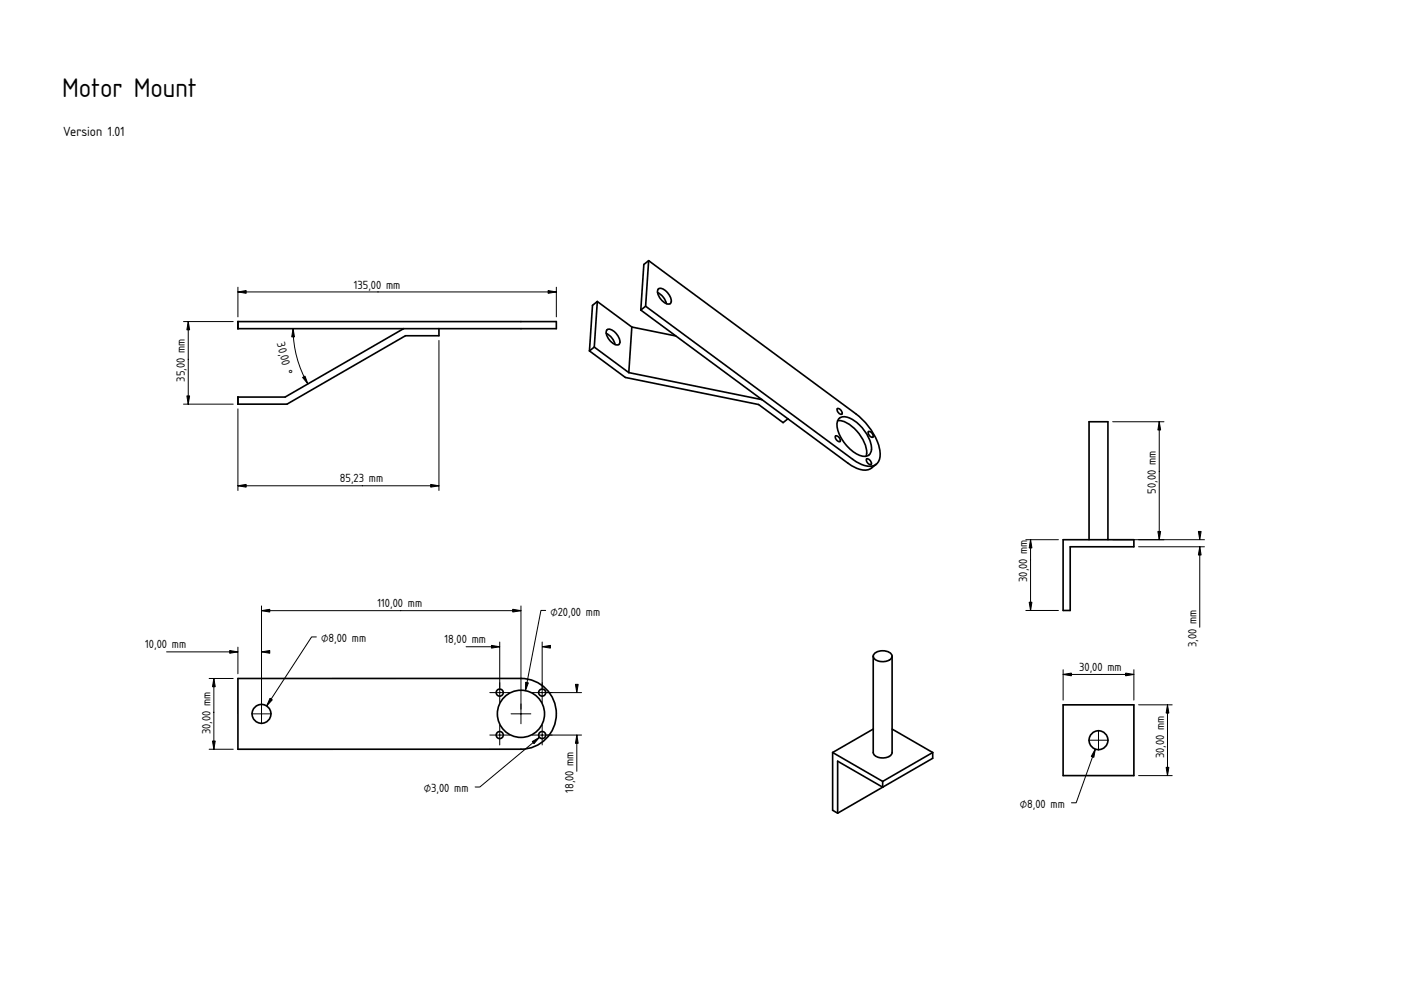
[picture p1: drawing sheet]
<svg xmlns="http://www.w3.org/2000/svg" width="594mm" height="420mm" viewBox="0 0 594 420" stroke-linecap="round" stroke-linejoin="round" font-family="sans-serif">
<path d="M165.2 303.9h.1" fill="none" stroke="#000" stroke-width=".42"/>
<g fill="#fff">
<circle cx="220.9" cy="302.6" r="10"/>
<circle cx="110.9" cy="302.7" r="4"/>
<circle cx="229.9" cy="293.6" r="1.5"/>
<circle cx="229.9" cy="311.6" r="1.5"/>
<circle cx="211.9" cy="293.6" r="1.5"/>
<circle cx="211.9" cy="311.6" r="1.5"/>
</g>
<g fill="none" stroke="#000" stroke-width=".7">
<path d="M100.9 287.7l120-.1a15 15 0 0 1 15 15 15 15 0 0 1-15 15l-120 .1z"/>
<circle cx="211.9" cy="293.6" r="1.5"/>
<circle cx="229.9" cy="293.6" r="1.5"/>
<circle cx="110.9" cy="302.7" r="4"/>
<circle cx="211.9" cy="311.6" r="1.5"/>
<circle cx="220.9" cy="302.6" r="10"/>
<circle cx="229.9" cy="311.6" r="1.5"/>
</g>
<g fill="#000" stroke="#000" stroke-width=".42">
<path d="M110.9 258.9l3.5-.6v1.2zM217.4 258.3l3.5 .6-3.5 .6zM97.4 275.8l3.5 .6-3.5 .6zM110.9 276.4l3.5-.6v1.2zM208.4 273.6l3.5 .6-3.5 .6zM229.9 274.2l3.5-.6v1.2zM90.7 287.7l.6 3.5h-1.2zM114.5 296.1l1 .6-2.4 2.6zM222.9 289.3l1.1 .2-1.2 3.3zM244 290.1h1.2l-.6 3.5zM90.1 314.2h1.2l-.6 3.5zM225.7 314.4l3.1-1.8-2.4 2.7z"/>
<path d="M244.6 311.6l.6 3.5h-1.2z"/>
<path d="M211.9 289.4v8.4zM207.7 293.6h8.4z" fill-rule="evenodd"/>
<path d="M229.9 289.4v8.4zM225.7 293.6h8.4z" fill-rule="evenodd"/>
<path d="M110.9 298.5v8.4zM106.7 302.7h8.4z" fill-rule="evenodd"/>
<path d="M211.9 307.4v8.4zM207.7 311.6h8.4z" fill-rule="evenodd"/>
<path d="M220.9 298.4v8.4zM216.7 302.6h8.4z" fill-rule="evenodd"/>
<path d="M229.9 307.4v8.4zM225.7 311.6h8.4z" fill-rule="evenodd"/>
</g>
<g fill="none" stroke="#000" stroke-width=".42">
<path d="M110.9 256.9v43.8M110.9 258.9h110M220.9 256.9v43.7M231.4 258.8h-2l-6.6 34M70.6 276.4h30.3M100.9 274.4v11.3M134.1 270h-2l-19 29.3M197.6 274.2h14.3M211.9 272.2v19.4M229.9 272.2v19.4M88.7 287.7h10.2M90.7 287.7v30"/>
<path d="M231.9 293.6h14.7M88.7 317.7h10.2M165.2 303.9h.1M228.8 312.6l-25.3 21.1h-2M231.9 311.6h14.7M244.6 311.6v15.4"/>
</g>
<path d="M100.9 136.3h135v3h-49.8v3h-14.2l-50.2 29h-20.8v-3h20l50.2-29h-70.2z" fill-rule="evenodd" fill="#fff"/>
<path d="M165.2 153.8h.1" fill="none" stroke="#000" stroke-width=".42"/>
<g fill="#fff">
<path d="M100.9 136.3h135v3h-135z" fill-rule="evenodd"/>
<path d="M100.9 168.3h20l50.2-29h15v3h-14.2l-50.2 29h-20.8z" fill-rule="evenodd"/>
</g>
<path d="M165.2 153.8h.1" fill="none" stroke="#000" stroke-width=".42"/>
<g fill="#fff">
<path d="M100.9 168.3v3z"/>
<path d="M100.9 136.3v3z"/>
</g>
<path d="M100.9 136.3h135v3h-135zM171.1 139.3l-50.2 29h-20v3h20.8l50.2-29h14.2v-3" fill="none" stroke="#000" stroke-width=".7"/>
<path d="M77.8 136.3h21.1M79.8 136.3v35M100.9 121.8v12.5M100.9 123.8h135M124.3 139.3a46.6 46.6 0 0 0 6.3 23.5M235.9 121.8v12.5M165.2 153.8h.1M186.1 144.3v63.7M77.8 171.3h21.1M100.9 173.4v34.6M100.9 206h85.2" fill="none" stroke="#000" stroke-width=".42"/>
<path d="M79.8 136.3l.6 3.5h-1.2zM100.9 123.8l3.5-.6v1.2zM124.3 139.3l.6 3.5h-1.2zM232.4 123.2l3.5 .6-3.5 .6zM79.2 167.8h1.2l-.6 3.5zM128.3 160l1-.6 1.3 3.4zM100.9 206l3.5-.6v1.1zM182.6 205.4l3.5 .6-3.5 .5z" fill="#000" stroke="#000" stroke-width=".42"/>
<path d="M251.2 129.5l2.1-1.7 14.6 10.9 18.7 3.7-14.9-10.9 1.3-19.4 2.1-1.6 87.8 64.9a26 26 0 0 1 10.3 16.6 4.7 4.7 0 0 1-1.5 4.7 4.7 4.7 0 0 1-4.9 .7l-3-1.2-2.2-1.5-87.8-64.9 87.8 64.9a9.7 9.7 0 0 0 9.4 2.5l.6-.4a7.1 7.1 0 0 1-9.9 1l-90-66.3 2.1-1.7 1.3-19.3 87.8 64.9a26 26 0 0 1 10.3 16.6 6.5 6.5 0 0 1-4.3 6.9 9.7 9.7 0 0 1-9.4-2.5l-25.4-18.8-2 1.6-10.4-7.7-56.5-11.5-15.2-11.2z" fill-rule="evenodd" fill="#fff"/>
<path d="M315.2 153.8h.1" fill="none" stroke="#000" stroke-width=".42"/>
<path d="M267.9 138.7l18.7 3.7 36.5 27-56.5-11.4z" fill-rule="evenodd" fill="#fff"/>
<path d="M315.2 153.8h.1" fill="none" stroke="#000" stroke-width=".42"/>
<g fill="#fff">
<path d="M253.3 127.8l14.6 10.9-1.3 19.3-14.6-10.8z" fill-rule="evenodd"/>
<path d="M250 148.8l2-1.6 14.6 10.8 56.5 11.4 11 8.2-2 1.6-10.4-7.7-56.5-11.5z" fill-rule="evenodd"/>
</g>
<path d="M315.2 153.8h.1" fill="none" stroke="#000" stroke-width=".42"/>
<g fill="#fff">
<path d="M355.8 177.5a4.6 4.6 0 0 1 5.8 .4 16.6 16.6 0 0 1 8 12.6 3 3 0 0 1-4.6 2.7 16.7 16.7 0 0 1-10.1-13.5l.3-1.4z" fill-rule="evenodd"/>
<path d="M355.2 178.3a12.3 12.3 0 0 1 9.6 6.3 9.9 9.9 0 0 1 2.4 8.8 12.3 12.3 0 0 1-9.6-6.2 10.6 10.6 0 0 1-2.4-8.9z" fill-rule="evenodd"/>
<path d="M355.8 177.5a4.6 4.6 0 0 1 5.8 .4 16.6 16.6 0 0 1 8 12.6 2.83 2.83 0 0 1-2.4 2.9 9.9 9.9 0 0 0-2.4-8.8 12.3 12.3 0 0 0-9.6-6.3z" fill-rule="evenodd"/>
<path d="M251.2 129.5l2.1-1.7-1.3 19.4-2 1.6z" fill-rule="evenodd"/>
<path d="M273 112.1l2.1-1.6-1.3 19.3-2.1 1.7z" fill-rule="evenodd"/>
<path d="M279.2 122.5a4.4 4.4 0 0 1 4.8 2.9 2.34 2.34 0 0 1 0 3.5 5.5 5.5 0 0 1-5-6.2z" fill-rule="evenodd"/>
<path d="M257.5 139.8a4.4 4.4 0 0 1 4.7 2.9 2.34 2.34 0 0 1 0 3.5 5.5 5.5 0 0 1-4.9-6.2z" fill-rule="evenodd"/>
<path d="M279.2 122.5a4.4 4.4 0 0 1 4.8 2.9 2.34 2.34 0 0 1 0 3.5h-.7a.86 .86 0 0 1-1-1.1l-.4-.9a6.9 6.9 0 0 0-3.1-2.9z" fill-rule="evenodd"/>
<path d="M257.5 139.8a4.4 4.4 0 0 1 4.7 2.9 2.34 2.34 0 0 1 0 3.5l-.6 .1a.86 .86 0 0 1-1-1.1l-.5-1a6.9 6.9 0 0 0-3-2.8z" fill-rule="evenodd"/>
<path d="M278.8 124a7.1 7.1 0 0 1 3.8 4.7 7.1 7.1 0 0 1-3.8-4.7z" fill-rule="evenodd"/>
<path d="M257.1 141.4a7.1 7.1 0 0 1 3.7 4.7 7.1 7.1 0 0 1-3.7-4.7z" fill-rule="evenodd"/>
<path d="M367.5 194.6a1.89 1.89 0 0 1 1.9 2.3 1.89 1.89 0 0 1-1.9-2.3z" fill-rule="evenodd"/>
<path d="M354.3 184.8a1.89 1.89 0 0 1 1.9 2.4 1.89 1.89 0 0 1-1.9-2.4z" fill-rule="evenodd"/>
<path d="M355.1 173.2a1.89 1.89 0 0 1 1.9 2.4 1.89 1.89 0 0 1-1.9-2.4z" fill-rule="evenodd"/>
<path d="M368.3 183a1.89 1.89 0 0 1 1.8 2.3 1.89 1.89 0 0 1-1.8-2.3z" fill-rule="evenodd"/>
</g>
<g fill="none" stroke="#000" stroke-width=".7">
<path d="M275.1 110.5l87.8 64.9a26 26 0 0 1 10.3 16.6l-.3 2.8-1.3 2M275.1 110.5l-2.1 1.6-1.3 19.4M275.1 110.5l-1.3 19.3M253.3 127.8l-2.1 1.7-1.2 19.3M253.3 127.8l14.6 10.9M253.3 127.8l-1.3 19.4M257.5 139.8a4.4 4.4 0 0 1 4.7 2.9 2.22 2.22 0 0 1-.2 3.5 5.7 5.7 0 0 1-4.8-6.1zM267.9 138.7l-1.3 19.3M267.9 138.7l18.7 3.7M271.7 131.5l62.4 46.1M273.8 129.8l87.8 64.9a9.7 9.7 0 0 0 9.4 2.5l.6-.4M273.8 129.8l-2.1 1.7"/>
<path d="M278.8 124a7.1 7.1 0 0 1 3.8 4.7M279.2 122.5a4.4 4.4 0 0 1 4.8 2.9 2.22 2.22 0 0 1-.2 3.5 5.7 5.7 0 0 1-4.9-6.1zM250 148.8l15.2 11.2 56.5 11.5 10.4 7.7 2-1.6M252 147.2l-2 1.6M252 147.2l14.6 10.8M257.1 141.4a7.1 7.1 0 0 1 3.7 4.7M266.6 158l56.5 11.4M334.1 177.6l25.4 18.8a9.7 9.7 0 0 0 9.4 2.5l2.7-2.1M355.1 173.2a1.89 1.89 0 0 1 1.9 2.4 1.89 1.89 0 0 1-1.9-2.4zM355.2 178.3a12.3 12.3 0 0 1 9.6 6.3 9.9 9.9 0 0 1 2.4 8.8M356 177.3a5.8 5.8 0 0 1 6.5 1.2 15.6 15.6 0 0 1 7 12.5 2.93 2.93 0 0 1-4.1 2.3 16.2 16.2 0 0 1-10.4-14zM354.3 184.8a1.89 1.89 0 0 1 1.9 2.4 1.89 1.89 0 0 1-1.9-2.4z"/>
<path d="M367.5 194.6a1.89 1.89 0 0 1 1.9 2.3 1.89 1.89 0 0 1-1.9-2.3zM368.3 183a1.89 1.89 0 0 1 1.8 2.3 1.89 1.89 0 0 1-1.8-2.3z"/>
</g>
<path d="M465.8 218.8h.1" fill="none" stroke="#000" stroke-width=".42"/>
<path d="M461.8 178.8h8v50h11v3h-27v27h-3v-30h11z" fill-rule="evenodd" fill="#fff"/>
<path d="M465.8 218.8h.1" fill="none" stroke="#000" stroke-width=".42"/>
<path d="M461.8 178.8h8v50h-8z" fill-rule="evenodd" fill="#fff"/>
<path d="M465.8 218.8h.1" fill="none" stroke="#000" stroke-width=".42"/>
<path d="M450.8 228.8h30v3h-27v27h-3z" fill-rule="evenodd" fill="#fff"/>
<path d="M450.8 228.8h30v3h-27v27h-3zM461.8 228.8v-50h8v50" fill="none" stroke="#000" stroke-width=".7"/>
<path d="M471.8 178.8h21.8M491.6 178.8v50M465.8 218.8h.1M435 228.8h13.8M437 228.8v30M471.8 228.8h38.9M482.8 231.8h27.9M508.7 231.8v34.1M435 258.8h13.8" fill="none" stroke="#000" stroke-width=".42"/>
<path d="M491.6 178.8l.5 3.5h-1.1zM437 228.8l.6 3.5h-1.2zM491 225.3h1.1l-.5 3.5zM508.7 231.8l.6 3.5h-1.1zM508.2 225.3h1.1l-.6 3.5zM436.4 255.3h1.2l-.6 3.5z" fill="#000" stroke="#000" stroke-width=".42"/>
<path d="M450.8 298.8h30v30h-30z" fill-rule="evenodd" fill="#fff"/>
<path d="M465.8 313.8h.1" fill="none" stroke="#000" stroke-width=".42"/>
<circle cx="465.8" cy="313.8" r="4" fill="#fff"/>
<path d="M450.8 283.9v12.9M450.8 285.9h30M480.8 283.9v12.9M482.8 298.8h14.3M495.1 298.8v30M464.5 317.6l-8.2 22.8h-2M465.8 313.8h.1M482.8 328.8h14.3" fill="none" stroke="#000" stroke-width=".42"/>
<g fill="none" stroke="#000" stroke-width=".7">
<path d="M450.8 298.8h30v30h-30z"/>
<circle cx="465.8" cy="313.8" r="4"/>
</g>
<g fill="#000" stroke="#000" stroke-width=".42">
<path d="M450.8 285.9l3.5-.5v1.1zM477.3 285.4l3.5 .5-3.5 .6zM495.1 298.8l.5 3.5h-1.1zM464.5 317.6l-.7 3.5-1.1-.4zM494.5 325.3h1.1l-.5 3.5z"/>
<path d="M465.8 309.6v8.4zM461.6 313.8h8.4z" fill-rule="evenodd"/>
</g>
<path d="M371 276.9a5.3 5.3 0 0 1 7.2 .9 2.86 2.86 0 0 1-3.5 2.7 4 4 0 0 1-4.4-2.3 4.4 4.4 0 0 1 6.2-1.9l1.5 1 .3 .9v30.9v-30.9a4.2 4.2 0 0 1-5.5 2.2l-1.8-.9-.7-1.3v40.8a4.3 4.3 0 0 0 5.7 2.1l1.5-.7 .7-1 .1-10.3 17.2 9.9v2.5l-40.3 23.3-2.1-1.3v-24.5l17.2-9.9v-30.9z" fill-rule="evenodd" fill="#fff"/>
<path d="M370.8 313.8h.1" fill="none" stroke="#000" stroke-width=".42"/>
<path d="M353.1 319l17.2-9.9v9.9a4.3 4.3 0 0 0 5.7 2.1l1.5-.7 .7-1 .1-10.3 17.2 9.9-21.2 12.3z" fill-rule="evenodd" fill="#fff"/>
<path d="M370.8 313.8h.1" fill="none" stroke="#000" stroke-width=".42"/>
<g fill="#fff">
<path d="M355.2 322.7l19.1 11-19.1 11.1z"/>
<path d="M353.1 319l21.2 12.3v2.4l-19.1-11v22.1l-2.1-1.3z" fill-rule="evenodd"/>
<path d="M374.3 331.3l21.2-12.3v2.5l-21.2 12.2z" fill-rule="evenodd"/>
</g>
<path d="M370.3 278.2v40.8a4.3 4.3 0 0 0 5.7 2.1l1.5-.7 .8-1.4v-40.8M370.3 278.2a4.3 4.3 0 0 0 5.7 2.1l1.5-.7 .8-1.4M370.3 278.2a4.4 4.4 0 0 1 6.2-1.9l1.5 1 .3 .9M353.1 319l21.2 12.3M353.1 319v24.5l2.1 1.3M370.3 309.1l-17.2 9.9M378.3 309.1l17.2 9.9M395.5 319l-21.2 12.3M395.5 319v2.5l-40.3 23.3M374.3 331.3v2.4l-19.1-11v22.1" fill="none" stroke="#000" stroke-width=".7"/>
<text font-size="10.7" x="26.3" y="41">Motor Mount</text>
<text font-size="5.3" x="26.8" y="57.4">Version 1.01</text>
<g font-size="4.7">
<text x="150" y="122.3">135,00 mm</text>
<text x="117.4" y="145.6" transform="rotate(76 117.4 145.6)">30,00 °</text>
<text x="78.4" y="161.8" transform="rotate(-90 78.4 161.8)">35,00 mm</text>
<text x="144.1" y="204.5">85,23 mm</text>
<text x="490.1" y="209.3" transform="rotate(-90 490.1 209.3)">50,00 mm</text>
<text x="435.5" y="246.7" transform="rotate(-90 435.5 246.7)">30,00 mm</text>
<text x="160" y="257.5">110,00 mm</text>
<text x="233.4" y="261.1">⌀20,00 mm</text>
<text x="61.6" y="274.9">10,00 mm</text>
<text x="136.1" y="272.3">⌀8,00 mm</text>
<text x="188.4" y="272.8">18,00 mm</text>
<text x="507.3" y="274.3" transform="rotate(-90 507.3 274.3)">3,00 mm</text>
<text x="457.6" y="284.5">30,00 mm</text>
<text x="89.2" y="311.4" transform="rotate(-90 89.2 311.4)">30,00 mm</text>
<text x="493.6" y="321.4" transform="rotate(-90 493.6 321.4)">30,00 mm</text>
<text x="179.7" y="335.9">⌀3,00 mm</text>
<text x="243.1" y="336.2" transform="rotate(-90 243.1 336.2)">18,00 mm</text>
<text x="432.4" y="342.6">⌀8,00 mm</text>
</g>
</svg>
